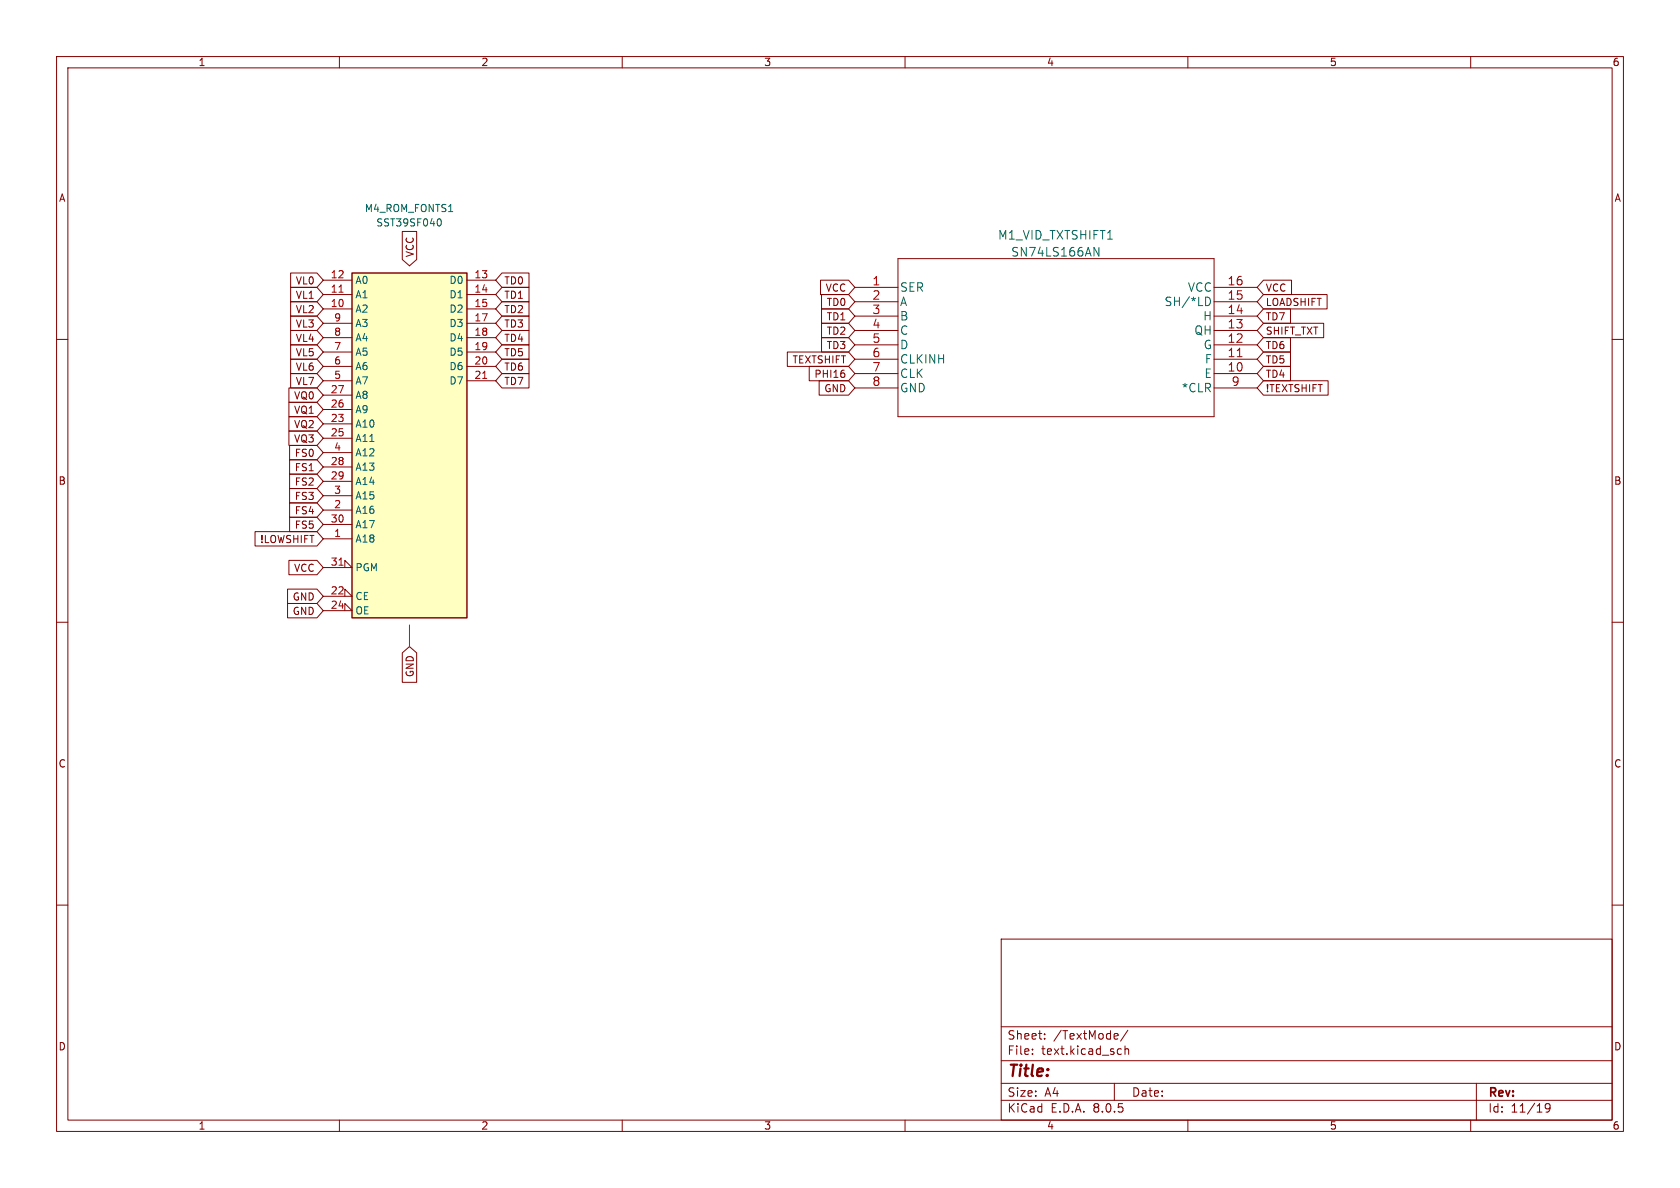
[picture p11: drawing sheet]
<svg xmlns="http://www.w3.org/2000/svg" width="297mm" height="210mm" viewBox="0 0 297 210" stroke-linecap="round" stroke-linejoin="round" font-family="sans-serif">
<g fill="none" stroke="#840000" stroke-width=".18">
<path d="M10 10h277v190h-277zM12 12h273v186h-273zM60 10v2M110 10v2M160 10v2M210 10v2M260 10v2M10 60h2M285 60h2M10 110h2M285 110h2M10 160h2"/>
<path d="M285 160h2M177 166h108v32h-108zM60 198v2M110 198v2M160 198v2M177 194.5h108M177 191.5h108M177 187.5h108M177 181.5h108M182.5 186.3v.1M182.5 185.5v.1M184.7 183.6v.1"/>
<path d="M184.7 182.8v.1M197 191.5v3M197.2 182.7l.4 .1 .1 .3-.7 .1M197.6 183.6l-.4 .1M197.8 185.4l.4 .1M198.2 186.3l-.4 .1M198.9 185.5l.2-.1 .4 .1v.9M198.9 184.9v1.5M199.4 182.1l-1.3 2M210 198v2M260 198v2M261 191.5v6.5"/>
<path d="M274 195.7l-.3 .3h-.2l-.3-.3 .1-.5 .4-.1 .3 .1a.99 .99 0 0 1-.4 1.4h-.3"/>
</g>
<path d="M62.2 48.3h20.3v60.9h-20.3z" fill="#ffffc2"/>
<path d="M62.2 48.3h20.3v60.9h-20.3z" fill="none" stroke="#840000" stroke-width=".25"/>
<g fill="none" stroke="#840000" stroke-width=".18">
<path d="M51.4 48.3h4.6l1.1 1.2-1.1 1.3h-4.6zM51.4 53.3h4.6l1.1 1.3-1.1 1.3h-4.6zM51.4 50.8h4.6l1.1 1.3-1.1 1.2h-4.6zM51.4 58.4h4.6l1.1 1.3-1.1 1.3h-4.6zM51.4 55.9h4.6l1.1 1.3-1.1 1.2h-4.6zM57.1 54.6h5.1M57.1 52.1h5.1M57.1 49.5h5.1M57.1 57.2h5.1M57.1 59.7h5.1M71.1 40.9h2.6v5l-1.3 1.1-1.3-1.1zM82.5 54.6h5.1"/>
<path d="M82.5 52.1h5.1M82.5 49.5h5.1M82.5 57.2h5.1M82.5 59.7h5.1M88.7 48.3h4.8v2.5h-4.8l-1.1-1.3zM88.7 50.8h4.8v2.5h-4.8l-1.1-1.2zM88.7 53.3h4.8v2.6h-4.8l-1.1-1.3zM88.7 55.9h4.8v2.5h-4.8l-1.1-1.2zM88.7 58.4h4.8v2.6h-4.8l-1.1-1.3zM145.1 49.5h4.9l1.1 1.3-1.1 1.3h-4.9zM145.2 59.7h4.8l1.1 1.3-1.1 1.2h-4.8zM145.2 57.1h4.8l1.1 1.3-1.1 1.3h-4.8z"/>
<path d="M145.2 52.1h4.8l1.1 1.2-1.1 1.3h-4.8zM145.2 54.6h4.8l1.1 1.3-1.1 1.3h-4.8zM151.1 50.8h7.6M151.1 58.4h7.6M151.1 55.9h7.6M151.1 53.3h7.6M158.7 45.7h55.9v28h-55.9zM214.6 50.8h7.6M214.6 58.4h7.6M214.6 55.9h7.6M214.6 53.3h7.6M223.4 49.5h4.9v2.6h-4.9l-1.2-1.3z"/>
<path d="M223.4 59.7h4.7v2.5h-4.7l-1.2-1.2zM223.4 54.6h4.7v2.6h-4.7l-1.2-1.3zM223.4 52.1h11.2v2.5h-11.2l-1.2-1.3zM223.4 57.1h10.6v2.6h-10.6l-1.2-1.3zM51.1 73.7h4.9l1.1 1.2-1.1 1.3h-4.9zM51.1 76.2h4.9l1.1 1.3-1.1 1.2h-4.9zM51.1 71.1h4.9l1.1 1.3-1.1 1.3h-4.9zM51.1 68.6h4.9l1.1 1.3-1.1 1.2h-4.9zM51.2 78.7h4.8l1.1 1.3-1.1 1.3h-4.8zM51.4 63.5h4.6l1.1 1.3-1.1 1.2h-4.6zM51.4 66h4.6l1.1 1.3-1.1 1.3h-4.6zM51.4 61h4.6l1.1 1.2-1.1 1.3h-4.6z"/>
<path d="M57.1 62.2h5.1M57.1 64.8h5.1M57.1 67.3h5.1M57.1 74.9h5.1M57.1 77.5h5.1M57.1 72.4h5.1M57.1 69.9h5.1M82.5 62.2h5.1M82.5 64.8h5.1M82.5 67.3h5.1M88.7 61h4.8v2.5h-4.8l-1.1-1.3zM88.7 66h4.8v2.6h-4.8l-1.1-1.3z"/>
<path d="M88.7 63.5h4.8v2.5h-4.8l-1.1-1.2zM139.2 62.2h10.8l1.1 1.3-1.1 1.3h-10.8zM143.1 64.8h6.9l1.1 1.2-1.1 1.3h-6.9zM144.8 67.3h5.2l1.1 1.3-1.1 1.3h-5.2zM149.3 66v.6M151.1 66h7.6M151.1 63.5h7.6M151.1 61h7.6M151.1 68.6h7.6M214.6 66h7.6M214.6 63.5h7.6M214.6 61h7.6"/>
<path d="M214.6 68.6h7.6M223.4 62.2h4.7v2.6h-4.7l-1.2-1.3zM223.4 64.8h4.7v2.5h-4.7l-1.2-1.3zM223.4 67.3h11.4v2.6h-11.4l-1.2-1.3zM45.1 94h10.9l1.1 1.3-1.1 1.2h-10.9zM51.1 99.1h4.9l1.1 1.2-1.1 1.3h-4.9zM51.2 83.8h4.8l1.1 1.3-1.1 1.3h-4.8zM51.2 88.9h4.8l1.1 1.3-1.1 1.2h-4.8zM51.2 91.4h4.8l1.1 1.3-1.1 1.3h-4.8zM51.2 86.4h4.8l1.1 1.2-1.1 1.3h-4.8zM51.2 81.3h4.8l1.1 1.3-1.1 1.2h-4.8zM57.1 95.3h5.1"/>
<path d="M57.1 90.2h5.1M57.1 82.6h5.1M57.1 85.1h5.1M57.1 87.6h5.1M57.1 92.7h5.1M57.1 80h5.1M50.8 104.1h5.2l1.1 1.3-1.1 1.3h-5.2zM50.8 106.7h5.2l1.1 1.3-1.1 1.2h-5.2zM57.1 105.4h5.1l-1.2-1.3v1.3M57.1 108h5.1l-1.2-1.3v1.3M57.1 100.3h5.1l-1.2-1.2v1.2M71.1 115.4l1.3-1.1 1.3 1.1v5.2h-2.6z"/>
</g>
<path d="M59.9 51.7h.8M85.3 66.9h.8M218.7 63.1h.9M59.9 99.9h.8" fill="none" stroke="#a90000" stroke-width=".18"/>
<path d="M77.6 38.7a.68 .68 0 0 1 .4 .6 .68 .68 0 0 1-.4 .6M193.4 43.7l.9 1.6v-1.6M213.5 52.5a.78 .78 0 0 1 .5 .9 .78 .78 0 0 1-.9 .6" fill="none" stroke="#006464" stroke-width=".18"/>
<path d="M72.4 110.5v3.8" fill="none" stroke="#009600" stroke-width=".18"/>
<text font-size="2.8" fill="#840000" x="178" y="190.9">Title:</text>
<g font-size="2.1" fill="#006464">
<text x="176.3" y="42.6">M1_VID_TXTSHIFT1</text>
<text x="178.7" y="45.6">SN74LS166AN</text>
<text x="159" y="51.8">SER</text>
<text x="209.9" y="51.8">VCC</text>
<text x="159" y="54.3">A</text>
<text x="159" y="56.9">B</text>
<text x="159" y="59.4">C</text>
<text x="205.8" y="54.3">SH/*LD</text>
<text x="211.1" y="59.4">QH</text>
<text x="212.6" y="56.9">H</text>
<text x="159" y="61.9">D</text>
<text x="159" y="64.5">CLKINH</text>
<text x="212.7" y="61.9">G</text>
<text x="212.9" y="64.5">F</text>
<text x="159" y="67">CLK</text>
<text x="159" y="69.6">GND</text>
<text x="208.9" y="69.6">*CLR</text>
<text x="212.9" y="67">E</text>
</g>
<g font-size="2.1" fill="#a90000">
<text x="154.1" y="50.5">1</text>
<text x="154.1" y="53.1">2</text>
<text x="216.9" y="53.1">15</text>
<text x="216.9" y="50.5">16</text>
<text x="154.1" y="55.6">3</text>
<text x="154.1" y="58.2">4</text>
<text x="216.9" y="58.2">13</text>
<text x="216.9" y="55.6">14</text>
<text x="154.1" y="60.7">5</text>
<text x="154.1" y="63.2">6</text>
<text x="154.1" y="65.8">7</text>
<text x="216.9" y="65.8">10</text>
<text x="216.9" y="63.2">11</text>
<text x="216.9" y="60.7">12</text>
<text x="154.1" y="68.3">8</text>
<text x="217.6" y="68.3">9</text>
</g>
<g font-size="2.1" fill="#840000">
<text x="178" y="184">Sheet:</text>
<text x="186.2" y="184">/TextMode/</text>
<text x="178" y="186.7">File:</text>
<text x="184.1" y="186.7">text.kicad_sch</text>
<text x="178" y="196.9">KiCad</text>
<text x="178" y="194.1">Size:</text>
<text x="184.7" y="194.1">A4</text>
<text x="185.7" y="196.9">E.D.A.</text>
<text x="193.3" y="196.9">8.0.5</text>
<text x="200" y="194.1">Date:</text>
<text x="263" y="194.3">Rev:</text>
<text x="263" y="196.9">Id:</text>
<text x="267.1" y="196.9">11/19</text>
</g>
<g font-size="1.8" fill="#840000">
<text x="35" y="11.9">1</text>
<text x="85" y="11.9">2</text>
<text x="135" y="11.9">3</text>
<text x="185" y="11.9">4</text>
<text x="235" y="11.9">5</text>
<text x="285" y="11.9">6</text>
<text x="10.3" y="35.9">A</text>
<text x="285.3" y="35.9">A</text>
<text x="73.3" y="45.6" transform="rotate(-90 73.3 45.6)">VCC</text>
<text x="52.2" y="50.5">VL0</text>
<text x="52.2" y="53">VL1</text>
<text x="89.1" y="50.5">TD0</text>
<text x="89.1" y="53">TD1</text>
<text x="145.9" y="51.8">VCC</text>
<text x="223.7" y="51.8">VCC</text>
<text x="52.2" y="55.6">VL2</text>
<text x="52.2" y="58.1">VL3</text>
<text x="89.1" y="55.6">TD2</text>
<text x="89.1" y="58.1">TD3</text>
<text x="146.1" y="59.4">TD2</text>
<text x="146.1" y="54.3">TD0</text>
<text x="146.1" y="56.8">TD1</text>
<text x="223.7" y="56.8">TD7</text>
<text x="223.7" y="54.3">LOADSHIFT</text>
<text x="223.7" y="59.4">SHIFT_TXT</text>
<text x="52.2" y="60.6">VL4</text>
<text x="52.2" y="65.7">VL6</text>
<text x="52.2" y="63.2">VL5</text>
<text x="89.1" y="63.2">TD5</text>
<text x="89.1" y="60.6">TD4</text>
<text x="89.1" y="65.7">TD6</text>
<text x="140" y="64.5">TEXTSHIFT</text>
<text x="146.1" y="61.9">TD3</text>
<text x="223.7" y="64.5">TD5</text>
<text x="223.7" y="61.9">TD6</text>
<text x="51.9" y="70.8">VQ0</text>
<text x="52.2" y="68.3">VL7</text>
<text x="89.1" y="68.3">TD7</text>
<text x="143.9" y="67">PHI16</text>
<text x="145.6" y="69.5">GND</text>
<text x="223.7" y="67">TD4</text>
<text x="223.7" y="69.5">!TEXTSHIFT</text>
<text x="51.9" y="75.9">VQ2</text>
<text x="51.9" y="73.3">VQ1</text>
<text x="51.9" y="78.4">VQ3</text>
<text x="52" y="83.5">FS1</text>
<text x="52" y="81">FS0</text>
<text x="10.3" y="85.9">B</text>
<text x="52" y="86">FS2</text>
<text x="52" y="88.6">FS3</text>
<text x="285.3" y="85.9">B</text>
<text x="52" y="91.1">FS4</text>
<text x="52" y="93.7">FS5</text>
<text x="45.9" y="96.2">!LOWSHIFT</text>
<text x="51.9" y="101.3">VCC</text>
<text x="51.6" y="106.4">GND</text>
<text x="51.6" y="108.9">GND</text>
<text x="73.3" y="119.8" transform="rotate(-90 73.3 119.8)">GND</text>
<text x="10.3" y="135.9">C</text>
<text x="285.3" y="135.9">C</text>
<text x="10.3" y="185.9">D</text>
<text x="285.3" y="185.9">D</text>
<text x="35" y="199.9">1</text>
<text x="85" y="199.9">2</text>
<text x="135" y="199.9">3</text>
<text x="185" y="199.9">4</text>
<text x="235" y="199.9">5</text>
<text x="285" y="199.9">6</text>
</g>
<g font-size="1.8" fill="#006464">
<text x="64.4" y="37.7">M4_ROM_FONTS1</text>
<text x="66.4" y="40.2">SST39SF040</text>
<text x="62.7" y="52.9">A1</text>
<text x="62.7" y="50.4">A0</text>
<text x="79.4" y="50.4">D0</text>
<text x="79.4" y="52.9">D1</text>
<text x="62.7" y="55.5">A2</text>
<text x="62.7" y="58">A3</text>
<text x="79.4" y="55.5">D2</text>
<text x="79.4" y="58">D3</text>
<text x="62.7" y="65.6">A6</text>
<text x="62.7" y="63.1">A5</text>
<text x="62.7" y="60.6">A4</text>
<text x="79.4" y="60.6">D4</text>
<text x="79.4" y="63.1">D5</text>
<text x="79.4" y="65.6">D6</text>
<text x="62.7" y="70.7">A8</text>
<text x="62.7" y="68.2">A7</text>
<text x="79.4" y="68.2">D7</text>
<text x="62.7" y="75.8">A10</text>
<text x="62.7" y="73.3">A9</text>
<text x="62.7" y="78.3">A11</text>
<text x="62.7" y="83.4">A13</text>
<text x="62.7" y="80.9">A12</text>
<text x="62.7" y="86">A14</text>
<text x="62.7" y="88.5">A15</text>
<text x="62.7" y="91">A16</text>
<text x="62.7" y="93.6">A17</text>
<text x="62.7" y="96.1">A18</text>
<text x="62.7" y="101.2">PGM</text>
<text x="62.7" y="106.3">CE</text>
<text x="62.7" y="108.8">OE</text>
</g>
<g font-size="1.8" fill="#a90000">
<text x="58.4" y="51.8">11</text>
<text x="58.4" y="49.3">12</text>
<text x="83.8" y="49.3">13</text>
<text x="83.8" y="51.8">14</text>
<text x="58.4" y="54.4">10</text>
<text x="59" y="59.4">8</text>
<text x="59" y="56.9">9</text>
<text x="83.8" y="54.4">15</text>
<text x="83.8" y="56.9">17</text>
<text x="83.8" y="59.4">18</text>
<text x="59" y="64.5">6</text>
<text x="59" y="62">7</text>
<text x="83.8" y="62">19</text>
<text x="83.8" y="64.5">20</text>
<text x="58.4" y="69.6">27</text>
<text x="59" y="67.1">5</text>
<text x="83.8" y="67.1">21</text>
<text x="58.4" y="74.7">23</text>
<text x="58.4" y="77.2">25</text>
<text x="58.4" y="72.1">26</text>
<text x="58.4" y="82.3">28</text>
<text x="59" y="79.8">4</text>
<text x="58.4" y="84.8">29</text>
<text x="59" y="89.9">2</text>
<text x="59" y="87.4">3</text>
<text x="58.4" y="92.5">30</text>
<text x="59" y="95">1</text>
<text x="58.4" y="100.1">31</text>
<text x="58.4" y="105.2">22</text>
<text x="58.4" y="107.7">24</text>
</g>
</svg>
